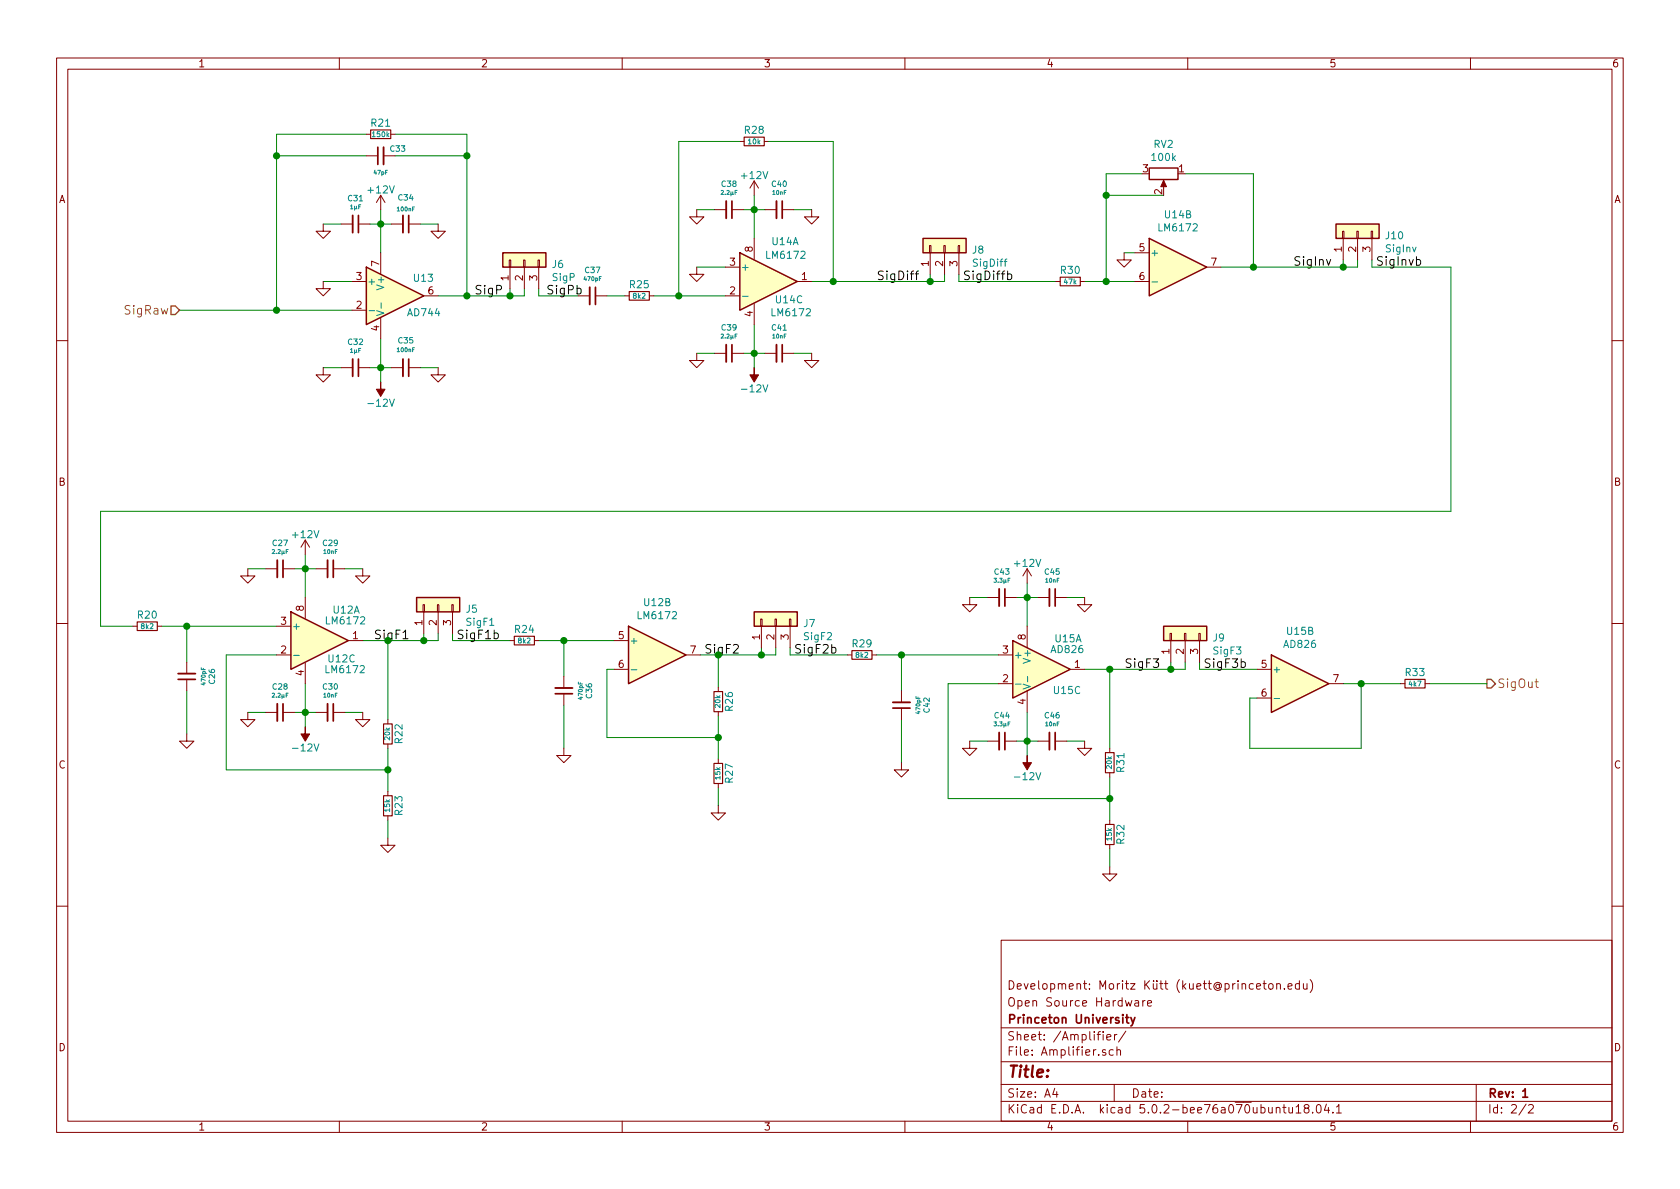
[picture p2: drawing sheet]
EESchema Schematic File Version 4
LIBS:Apple2_bus
LIBS:ibx
EELAYER 26 0
EELAYER END
$Descr A4 11693 8268
encoding utf-8
Sheet 2 2
Title ""
Date ""
Rev "1"
Comp "Princeton University"
Comment1 "Open Source Hardware"
Comment2 "Development: Moritz Kütt (kuett@princeton.edu)"
Comment3 ""
Comment4 ""
$EndDescr
Wire Wire Line
	1250 2150 1925 2150
Text HLabel 1250 2150 0    60   Input ~ 0
SigRaw
Wire Wire Line
	2250 1950 2450 1950
$Comp
L power:GND #PWR077
U 1 1
P 2250 1950
F 0 "#PWR077" H 2250 1700 50  0001 C CNN
F 1 "GND" H 2250 1800 50  0001 C CNN
F 2 "" H 2250 1950 50  0001 C CNN
F 3 "" H 2250 1950 50  0001 C CNN
	1    2250 1950
	1    0    0    -1  
$EndComp
Wire Wire Line
	2650 1450 2650 1550
Wire Wire Line
	2575 1550 2650 1550
Connection ~ 2650 1550
Wire Wire Line
	2375 1550 2250 1550
$Comp
L power:GND #PWR076
U 1 1
P 2250 1550
F 0 "#PWR076" H 2250 1300 50  0001 C CNN
F 1 "GND" H 2250 1400 50  0001 C CNN
F 2 "" H 2250 1550 50  0001 C CNN
F 3 "" H 2250 1550 50  0001 C CNN
	1    2250 1550
	1    0    0    -1  
$EndComp
Wire Wire Line
	2925 1550 3050 1550
$Comp
L power:GND #PWR084
U 1 1
P 3050 1550
F 0 "#PWR084" H 3050 1300 50  0001 C CNN
F 1 "GND" H 3050 1400 50  0001 C CNN
F 2 "" H 3050 1550 50  0001 C CNN
F 3 "" H 3050 1550 50  0001 C CNN
	1    3050 1550
	-1   0    0    -1  
$EndComp
$Comp
L power:+12V #PWR081
U 1 1
P 2650 1450
F 0 "#PWR081" H 2650 1300 50  0001 C CNN
F 1 "+12V" H 2650 1590 50  0000 C CNN
F 2 "" H 2650 1450 50  0001 C CNN
F 3 "" H 2650 1450 50  0001 C CNN
	1    2650 1450
	1    0    0    -1  
$EndComp
Wire Wire Line
	2550 925  1925 925 
Wire Wire Line
	1925 925  1925 1075
Connection ~ 1925 2150
Wire Wire Line
	2550 1075 1925 1075
Connection ~ 1925 1075
Wire Wire Line
	3050 2050 3250 2050
Wire Wire Line
	2750 1075 3250 1075
Wire Wire Line
	3250 925  3250 1075
Connection ~ 3250 2050
Wire Wire Line
	2750 925  3250 925 
Connection ~ 3250 1075
Text Label 3300 2050 0    60   ~ 0
SigP
Wire Wire Line
	4225 2050 4350 2050
Wire Wire Line
	4550 2050 4725 2050
Wire Wire Line
	7900 1750 7825 1750
$Comp
L power:GND #PWR0103
U 1 1
P 7825 1750
F 0 "#PWR0103" H 7825 1500 50  0001 C CNN
F 1 "GND" H 7825 1600 50  0001 C CNN
F 2 "" H 7825 1750 50  0001 C CNN
F 3 "" H 7825 1750 50  0001 C CNN
	1    7825 1750
	1    0    0    -1  
$EndComp
Wire Wire Line
	5250 1350 5250 1450
Wire Wire Line
	5175 1450 5250 1450
Connection ~ 5250 1450
Wire Wire Line
	4975 1450 4850 1450
$Comp
L power:GND #PWR087
U 1 1
P 4850 1450
F 0 "#PWR087" H 4850 1200 50  0001 C CNN
F 1 "GND" H 4850 1300 50  0001 C CNN
F 2 "" H 4850 1450 50  0001 C CNN
F 3 "" H 4850 1450 50  0001 C CNN
	1    4850 1450
	1    0    0    -1  
$EndComp
Wire Wire Line
	5525 1450 5650 1450
$Comp
L power:GND #PWR093
U 1 1
P 5650 1450
F 0 "#PWR093" H 5650 1200 50  0001 C CNN
F 1 "GND" H 5650 1300 50  0001 C CNN
F 2 "" H 5650 1450 50  0001 C CNN
F 3 "" H 5650 1450 50  0001 C CNN
	1    5650 1450
	-1   0    0    -1  
$EndComp
$Comp
L power:+12V #PWR091
U 1 1
P 5250 1350
F 0 "#PWR091" H 5250 1200 50  0001 C CNN
F 1 "+12V" H 5250 1490 50  0000 C CNN
F 2 "" H 5250 1350 50  0001 C CNN
F 3 "" H 5250 1350 50  0001 C CNN
	1    5250 1350
	1    0    0    -1  
$EndComp
Wire Wire Line
	5250 2250 5250 2450
Wire Wire Line
	5175 2450 5250 2450
Connection ~ 5250 2450
Wire Wire Line
	4975 2450 4850 2450
$Comp
L power:GND #PWR089
U 1 1
P 4850 2450
F 0 "#PWR089" H 4850 2200 50  0001 C CNN
F 1 "GND" H 4850 2300 50  0001 C CNN
F 2 "" H 4850 2450 50  0001 C CNN
F 3 "" H 4850 2450 50  0001 C CNN
	1    4850 2450
	1    0    0    -1  
$EndComp
Wire Wire Line
	5525 2450 5650 2450
$Comp
L power:GND #PWR094
U 1 1
P 5650 2450
F 0 "#PWR094" H 5650 2200 50  0001 C CNN
F 1 "GND" H 5650 2300 50  0001 C CNN
F 2 "" H 5650 2450 50  0001 C CNN
F 3 "" H 5650 2450 50  0001 C CNN
	1    5650 2450
	-1   0    0    -1  
$EndComp
$Comp
L power:-12V #PWR092
U 1 1
P 5250 2550
F 0 "#PWR092" H 5250 2650 50  0001 C CNN
F 1 "-12V" H 5250 2700 50  0000 C CNN
F 2 "" H 5250 2550 50  0001 C CNN
F 3 "" H 5250 2550 50  0001 C CNN
	1    5250 2550
	-1   0    0    1   
$EndComp
Wire Wire Line
	2650 2350 2650 2550
Wire Wire Line
	2575 2550 2650 2550
Connection ~ 2650 2550
Wire Wire Line
	2375 2550 2250 2550
$Comp
L power:GND #PWR078
U 1 1
P 2250 2550
F 0 "#PWR078" H 2250 2300 50  0001 C CNN
F 1 "GND" H 2250 2400 50  0001 C CNN
F 2 "" H 2250 2550 50  0001 C CNN
F 3 "" H 2250 2550 50  0001 C CNN
	1    2250 2550
	1    0    0    -1  
$EndComp
Wire Wire Line
	2925 2550 3050 2550
$Comp
L power:GND #PWR085
U 1 1
P 3050 2550
F 0 "#PWR085" H 3050 2300 50  0001 C CNN
F 1 "GND" H 3050 2400 50  0001 C CNN
F 2 "" H 3050 2550 50  0001 C CNN
F 3 "" H 3050 2550 50  0001 C CNN
	1    3050 2550
	-1   0    0    -1  
$EndComp
$Comp
L power:-12V #PWR082
U 1 1
P 2650 2650
F 0 "#PWR082" H 2650 2750 50  0001 C CNN
F 1 "-12V" H 2650 2800 50  0000 C CNN
F 2 "" H 2650 2650 50  0001 C CNN
F 3 "" H 2650 2650 50  0001 C CNN
	1    2650 2650
	-1   0    0    1   
$EndComp
Wire Wire Line
	4725 975  4725 2050
Connection ~ 4725 2050
Wire Wire Line
	5650 1950 5800 1950
Wire Wire Line
	5800 975  5800 1950
Connection ~ 5800 1950
Wire Wire Line
	7550 1950 7700 1950
Wire Wire Line
	7950 1200 7700 1200
Wire Wire Line
	7700 1200 7700 1350
Connection ~ 7700 1950
Wire Wire Line
	8100 1350 7700 1350
Connection ~ 7700 1350
Text Label 6100 1950 0    60   ~ 0
SigDiff
Wire Wire Line
	3550 2050 3550 2000
Wire Wire Line
	3650 2050 3650 2000
Connection ~ 3550 2050
Wire Wire Line
	3750 2000 3750 2050
Wire Wire Line
	3750 2050 4025 2050
Text Label 3800 2050 0    60   ~ 0
SigPb
Wire Wire Line
	6575 1950 6575 1900
Wire Wire Line
	6475 1900 6475 1950
Connection ~ 6475 1950
Wire Wire Line
	6675 1900 6675 1950
Wire Wire Line
	6675 1950 7350 1950
Text Label 6700 1950 0    60   ~ 0
SigDiffb
Wire Wire Line
	1125 4350 1300 4350
Wire Wire Line
	2125 3850 2125 3950
Wire Wire Line
	2050 3950 2125 3950
Connection ~ 2125 3950
Wire Wire Line
	1850 3950 1725 3950
$Comp
L power:GND #PWR072
U 1 1
P 1725 3950
F 0 "#PWR072" H 1725 3700 50  0001 C CNN
F 1 "GND" H 1725 3800 50  0001 C CNN
F 2 "" H 1725 3950 50  0001 C CNN
F 3 "" H 1725 3950 50  0001 C CNN
	1    1725 3950
	1    0    0    -1  
$EndComp
Wire Wire Line
	2400 3950 2525 3950
$Comp
L power:GND #PWR079
U 1 1
P 2525 3950
F 0 "#PWR079" H 2525 3700 50  0001 C CNN
F 1 "GND" H 2525 3800 50  0001 C CNN
F 2 "" H 2525 3950 50  0001 C CNN
F 3 "" H 2525 3950 50  0001 C CNN
	1    2525 3950
	-1   0    0    -1  
$EndComp
$Comp
L power:+12V #PWR074
U 1 1
P 2125 3850
F 0 "#PWR074" H 2125 3700 50  0001 C CNN
F 1 "+12V" H 2125 3990 50  0000 C CNN
F 2 "" H 2125 3850 50  0001 C CNN
F 3 "" H 2125 3850 50  0001 C CNN
	1    2125 3850
	1    0    0    -1  
$EndComp
Wire Wire Line
	2125 4750 2125 4950
Wire Wire Line
	2050 4950 2125 4950
Connection ~ 2125 4950
Wire Wire Line
	1850 4950 1725 4950
$Comp
L power:GND #PWR073
U 1 1
P 1725 4950
F 0 "#PWR073" H 1725 4700 50  0001 C CNN
F 1 "GND" H 1725 4800 50  0001 C CNN
F 2 "" H 1725 4950 50  0001 C CNN
F 3 "" H 1725 4950 50  0001 C CNN
	1    1725 4950
	1    0    0    -1  
$EndComp
Wire Wire Line
	2400 4950 2525 4950
$Comp
L power:GND #PWR080
U 1 1
P 2525 4950
F 0 "#PWR080" H 2525 4700 50  0001 C CNN
F 1 "GND" H 2525 4800 50  0001 C CNN
F 2 "" H 2525 4950 50  0001 C CNN
F 3 "" H 2525 4950 50  0001 C CNN
	1    2525 4950
	-1   0    0    -1  
$EndComp
$Comp
L power:-12V #PWR075
U 1 1
P 2125 5050
F 0 "#PWR075" H 2125 5150 50  0001 C CNN
F 1 "-12V" H 2125 5200 50  0000 C CNN
F 2 "" H 2125 5050 50  0001 C CNN
F 3 "" H 2125 5050 50  0001 C CNN
	1    2125 5050
	-1   0    0    1   
$EndComp
Wire Wire Line
	2525 4450 2700 4450
Text Label 2600 4450 0    60   ~ 0
SigF1
Wire Wire Line
	3050 4450 3050 4400
Wire Wire Line
	2950 4400 2950 4450
Connection ~ 2950 4450
Wire Wire Line
	3150 4400 3150 4450
Wire Wire Line
	3150 4450 3550 4450
Text Label 3175 4450 0    60   ~ 0
SigF1b
Wire Wire Line
	1300 4600 1300 4350
Connection ~ 1300 4350
Wire Wire Line
	1300 4800 1300 5100
$Comp
L power:GND #PWR071
U 1 1
P 1300 5100
F 0 "#PWR071" H 1300 4850 50  0001 C CNN
F 1 "GND" H 1300 4950 50  0001 C CNN
F 2 "" H 1300 5100 50  0001 C CNN
F 3 "" H 1300 5100 50  0001 C CNN
	1    1300 5100
	1    0    0    -1  
$EndComp
Wire Wire Line
	1925 4550 1575 4550
Wire Wire Line
	1575 4550 1575 5350
Wire Wire Line
	1575 5350 2700 5350
Wire Wire Line
	2700 5000 2700 4450
Connection ~ 2700 4450
Wire Wire Line
	2700 5200 2700 5350
Connection ~ 2700 5350
Wire Wire Line
	2700 5700 2700 5825
$Comp
L power:GND #PWR083
U 1 1
P 2700 5825
F 0 "#PWR083" H 2700 5575 50  0001 C CNN
F 1 "GND" H 2700 5675 50  0001 C CNN
F 2 "" H 2700 5825 50  0001 C CNN
F 3 "" H 2700 5825 50  0001 C CNN
	1    2700 5825
	1    0    0    -1  
$EndComp
Wire Wire Line
	8500 1850 8725 1850
Text Label 9000 1850 0    60   ~ 0
SigInv
Wire Wire Line
	9450 1850 9450 1800
Wire Wire Line
	9350 1800 9350 1850
Connection ~ 9350 1850
Wire Wire Line
	9550 1800 9550 1850
Wire Wire Line
	9550 1850 10100 1850
Text Label 9575 1850 0    60   ~ 0
SigInvb
Wire Wire Line
	8250 1200 8725 1200
Wire Wire Line
	8725 1200 8725 1850
Connection ~ 8725 1850
Wire Wire Line
	10100 1850 10100 3550
Wire Wire Line
	10100 3550 700  3550
Wire Wire Line
	700  3550 700  4350
Wire Wire Line
	700  4350 925  4350
Wire Wire Line
	4875 4550 5000 4550
Text Label 4900 4550 0    60   ~ 0
SigF2
Wire Wire Line
	5400 4550 5400 4500
Wire Wire Line
	5300 4500 5300 4550
Connection ~ 5300 4550
Wire Wire Line
	5500 4500 5500 4550
Wire Wire Line
	5500 4550 5900 4550
Text Label 5525 4550 0    60   ~ 0
SigF2b
Wire Wire Line
	4275 4650 4225 4650
Wire Wire Line
	4225 4650 4225 5125
Wire Wire Line
	4225 5125 5000 5125
Wire Wire Line
	5000 4775 5000 4550
Connection ~ 5000 4550
Wire Wire Line
	5000 4975 5000 5125
Connection ~ 5000 5125
Wire Wire Line
	5000 5475 5000 5600
$Comp
L power:GND #PWR090
U 1 1
P 5000 5600
F 0 "#PWR090" H 5000 5350 50  0001 C CNN
F 1 "GND" H 5000 5450 50  0001 C CNN
F 2 "" H 5000 5600 50  0001 C CNN
F 3 "" H 5000 5600 50  0001 C CNN
	1    5000 5600
	1    0    0    -1  
$EndComp
Wire Wire Line
	3750 4450 3925 4450
Wire Wire Line
	3925 4450 3925 4700
Connection ~ 3925 4450
Wire Wire Line
	3925 4900 3925 5200
$Comp
L power:GND #PWR086
U 1 1
P 3925 5200
F 0 "#PWR086" H 3925 4950 50  0001 C CNN
F 1 "GND" H 3925 5050 50  0001 C CNN
F 2 "" H 3925 5200 50  0001 C CNN
F 3 "" H 3925 5200 50  0001 C CNN
	1    3925 5200
	1    0    0    -1  
$EndComp
Wire Wire Line
	6100 4550 6275 4550
Wire Wire Line
	7150 4050 7150 4150
Wire Wire Line
	7075 4150 7150 4150
Connection ~ 7150 4150
Wire Wire Line
	6875 4150 6750 4150
$Comp
L power:GND #PWR096
U 1 1
P 6750 4150
F 0 "#PWR096" H 6750 3900 50  0001 C CNN
F 1 "GND" H 6750 4000 50  0001 C CNN
F 2 "" H 6750 4150 50  0001 C CNN
F 3 "" H 6750 4150 50  0001 C CNN
	1    6750 4150
	1    0    0    -1  
$EndComp
Wire Wire Line
	7425 4150 7550 4150
$Comp
L power:GND #PWR0100
U 1 1
P 7550 4150
F 0 "#PWR0100" H 7550 3900 50  0001 C CNN
F 1 "GND" H 7550 4000 50  0001 C CNN
F 2 "" H 7550 4150 50  0001 C CNN
F 3 "" H 7550 4150 50  0001 C CNN
	1    7550 4150
	-1   0    0    -1  
$EndComp
$Comp
L power:+12V #PWR098
U 1 1
P 7150 4050
F 0 "#PWR098" H 7150 3900 50  0001 C CNN
F 1 "+12V" H 7150 4190 50  0000 C CNN
F 2 "" H 7150 4050 50  0001 C CNN
F 3 "" H 7150 4050 50  0001 C CNN
	1    7150 4050
	1    0    0    -1  
$EndComp
Wire Wire Line
	7150 4950 7150 5150
Wire Wire Line
	7075 5150 7150 5150
Connection ~ 7150 5150
Wire Wire Line
	6875 5150 6750 5150
$Comp
L power:GND #PWR097
U 1 1
P 6750 5150
F 0 "#PWR097" H 6750 4900 50  0001 C CNN
F 1 "GND" H 6750 5000 50  0001 C CNN
F 2 "" H 6750 5150 50  0001 C CNN
F 3 "" H 6750 5150 50  0001 C CNN
	1    6750 5150
	1    0    0    -1  
$EndComp
Wire Wire Line
	7425 5150 7550 5150
$Comp
L power:GND #PWR0101
U 1 1
P 7550 5150
F 0 "#PWR0101" H 7550 4900 50  0001 C CNN
F 1 "GND" H 7550 5000 50  0001 C CNN
F 2 "" H 7550 5150 50  0001 C CNN
F 3 "" H 7550 5150 50  0001 C CNN
	1    7550 5150
	-1   0    0    -1  
$EndComp
$Comp
L power:-12V #PWR099
U 1 1
P 7150 5250
F 0 "#PWR099" H 7150 5350 50  0001 C CNN
F 1 "-12V" H 7150 5400 50  0000 C CNN
F 2 "" H 7150 5250 50  0001 C CNN
F 3 "" H 7150 5250 50  0001 C CNN
	1    7150 5250
	-1   0    0    1   
$EndComp
Wire Wire Line
	7550 4650 7725 4650
Text Label 7825 4650 0    60   ~ 0
SigF3
Wire Wire Line
	8250 4650 8250 4600
Wire Wire Line
	8150 4600 8150 4650
Connection ~ 8150 4650
Wire Wire Line
	8350 4600 8350 4650
Wire Wire Line
	8350 4650 8750 4650
Text Label 8375 4650 0    60   ~ 0
SigF3b
Wire Wire Line
	6275 4800 6275 4550
Connection ~ 6275 4550
Wire Wire Line
	6275 5000 6275 5300
$Comp
L power:GND #PWR095
U 1 1
P 6275 5300
F 0 "#PWR095" H 6275 5050 50  0001 C CNN
F 1 "GND" H 6275 5150 50  0001 C CNN
F 2 "" H 6275 5300 50  0001 C CNN
F 3 "" H 6275 5300 50  0001 C CNN
	1    6275 5300
	1    0    0    -1  
$EndComp
Wire Wire Line
	6950 4750 6600 4750
Wire Wire Line
	6600 4750 6600 5550
Wire Wire Line
	6600 5550 7725 5550
Wire Wire Line
	7725 5200 7725 4650
Connection ~ 7725 4650
Wire Wire Line
	7725 5400 7725 5550
Connection ~ 7725 5550
Wire Wire Line
	7725 5900 7725 6025
$Comp
L power:GND #PWR0102
U 1 1
P 7725 6025
F 0 "#PWR0102" H 7725 5775 50  0001 C CNN
F 1 "GND" H 7725 5875 50  0001 C CNN
F 2 "" H 7725 6025 50  0001 C CNN
F 3 "" H 7725 6025 50  0001 C CNN
	1    7725 6025
	1    0    0    -1  
$EndComp
Wire Wire Line
	9350 4750 9475 4750
Wire Wire Line
	8750 4850 8700 4850
Wire Wire Line
	8700 4850 8700 5200
Wire Wire Line
	8700 5200 9475 5200
Wire Wire Line
	9475 5200 9475 4750
Connection ~ 9475 4750
Text HLabel 10350 4750 2    60   Output ~ 0
SigOut
Wire Wire Line
	4850 1850 5050 1850
$Comp
L power:GND #PWR088
U 1 1
P 4850 1850
F 0 "#PWR088" H 4850 1600 50  0001 C CNN
F 1 "GND" H 4850 1700 50  0001 C CNN
F 2 "" H 4850 1850 50  0001 C CNN
F 3 "" H 4850 1850 50  0001 C CNN
	1    4850 1850
	1    0    0    -1  
$EndComp
Wire Wire Line
	2650 1550 2650 1750
Wire Wire Line
	2650 1550 2725 1550
Wire Wire Line
	1925 2150 2450 2150
Wire Wire Line
	1925 1075 1925 2150
Wire Wire Line
	3250 2050 3550 2050
Wire Wire Line
	3250 1075 3250 2050
Wire Wire Line
	5250 1450 5250 1650
Wire Wire Line
	5250 1450 5325 1450
Wire Wire Line
	5250 2450 5250 2550
Wire Wire Line
	5250 2450 5325 2450
Wire Wire Line
	2650 2550 2650 2650
Wire Wire Line
	2650 2550 2725 2550
Wire Wire Line
	4725 2050 5050 2050
Wire Wire Line
	5800 1950 6475 1950
Wire Wire Line
	7700 1950 7900 1950
Wire Wire Line
	7700 1350 7700 1950
Wire Wire Line
	3550 2050 3650 2050
Wire Wire Line
	6475 1950 6575 1950
Wire Wire Line
	2125 3950 2125 4150
Wire Wire Line
	2125 3950 2200 3950
Wire Wire Line
	2125 4950 2125 5050
Wire Wire Line
	2125 4950 2200 4950
Wire Wire Line
	2950 4450 3050 4450
Wire Wire Line
	1300 4350 1925 4350
Wire Wire Line
	2700 4450 2950 4450
Wire Wire Line
	2700 5350 2700 5500
Wire Wire Line
	9350 1850 9450 1850
Wire Wire Line
	8725 1850 9350 1850
Wire Wire Line
	5300 4550 5400 4550
Wire Wire Line
	5000 4550 5300 4550
Wire Wire Line
	5000 5125 5000 5275
Wire Wire Line
	3925 4450 4275 4450
Wire Wire Line
	7150 4150 7150 4350
Wire Wire Line
	7150 4150 7225 4150
Wire Wire Line
	7150 5150 7150 5250
Wire Wire Line
	7150 5150 7225 5150
Wire Wire Line
	8150 4650 8250 4650
Wire Wire Line
	6275 4550 6950 4550
Wire Wire Line
	7725 4650 8150 4650
Wire Wire Line
	7725 5550 7725 5700
$Comp
L Amplifier_Operational:OP179GS U13
U 1 1
P 2750 2050
F 0 "U13" H 2870 2175 50  0000 L CNN
F 1 "AD744" H 2830 1935 50  0000 L CNN
F 2 "ibxlib:DIP-8" H 2750 2050 50  0001 C CNN
F 3 "http://www.analog.com/media/en/technical-documentation/data-sheets/OP179_279.pdf" H 2900 2200 50  0001 C CNN
F 4 "AD744KNZ-ND" H 2750 2050 50  0001 C CNN "DigiKey"
	1    2750 2050
	1    0    0    -1  
$EndComp
$Comp
L Device:C_Small C?
U 1 1
P 2650 1075
AR Path="/5C416611" Ref="C?"  Part="1" 
AR Path="/5A35FA42/5C416611" Ref="C33"  Part="1" 
F 0 "C33" V 2695 955 39  0000 C CNN
F 1 "47pF" V 2530 1075 28  0000 C CNN
F 2 "ibxlib:FG28" H 2650 1075 50  0001 C CNN
F 3 "https://product.tdk.com/info/en/documents/chara_sheet/FG28C0G1H470JNT06.pdf" H 2650 1075 50  0001 C CNN
F 4 "445-173499-1-ND" V 2650 1075 50  0001 C CNN "DigiKey"
	1    2650 1075
	0    -1   -1   0   
$EndComp
$Comp
L Amplifier_Operational:LM6172 U14
U 3 1
P 5350 1950
F 0 "U14" H 5390 1825 50  0000 L CNN
F 1 "LM6172" H 5360 1735 50  0000 L CNN
F 2 "ibxlib:DIP-8" H 5350 1950 50  0001 C CNN
F 3 "http://www.ti.com/lit/ds/symlink/lm6172.pdf" H 5350 1950 50  0001 C CNN
	3    5350 1950
	1    0    0    -1  
$EndComp
$Comp
L Amplifier_Operational:LM6172 U14
U 2 1
P 8200 1850
F 0 "U14" H 8200 2217 50  0000 C CNN
F 1 "LM6172" H 8200 2126 50  0000 C CNN
F 2 "ibxlib:DIP-8" H 8200 1850 50  0001 C CNN
F 3 "http://www.ti.com/lit/ds/symlink/lm6172.pdf" H 8200 1850 50  0001 C CNN
F 4 "LM6172IN/NOPB-ND" H 8200 1850 50  0001 C CNN "DigiKey"
	2    8200 1850
	1    0    0    -1  
$EndComp
$Comp
L Amplifier_Operational:LM6172 U12
U 2 1
P 4575 4550
F 0 "U12" H 4575 4917 50  0000 C CNN
F 1 "LM6172" H 4575 4826 50  0000 C CNN
F 2 "ibxlib:DIP-8" H 4575 4550 50  0001 C CNN
F 3 "http://www.ti.com/lit/ds/symlink/lm6172.pdf" H 4575 4550 50  0001 C CNN
F 4 "LM6172IN/NOPB-ND" H 4575 4550 50  0001 C CNN "DigiKey"
	2    4575 4550
	1    0    0    -1  
$EndComp
$Comp
L Amplifier_Operational:LM6172 U15
U 2 1
P 9050 4750
F 0 "U15" H 9050 5117 50  0000 C CNN
F 1 "AD826" H 9050 5026 50  0000 C CNN
F 2 "ibxlib:DIP-8" H 9050 4750 50  0001 C CNN
F 3 "https://www.analog.com/media/en/technical-documentation/data-sheets/AD826.pdf" H 9050 4750 50  0001 C CNN
F 4 "AD826ANZ-ND" H 9050 4750 50  0001 C CNN "DigiKey"
	2    9050 4750
	1    0    0    -1  
$EndComp
$Comp
L Device:R_Small R?
U 1 1
P 2650 925
AR Path="/5C4748BE" Ref="R?"  Part="1" 
AR Path="/5A35FA42/5C4748BE" Ref="R21"  Part="1" 
F 0 "R21" V 2570 925 50  0000 C CNN
F 1 "150k" V 2650 925 35  0000 C CNN
F 2 "ibxlib:Resistor" H 2650 925 50  0001 C CNN
F 3 "http://www.vishay.com/docs/28724/mrs16m25.pdf" H 2650 925 50  0001 C CNN
F 4 "PPC150KZCT-ND" V 2650 925 50  0001 C CNN "DigiKey"
	1    2650 925 
	0    1    1    0   
$EndComp
$Comp
L Device:C_Small C?
U 1 1
P 4125 2050
AR Path="/5C474C13" Ref="C?"  Part="1" 
AR Path="/5A35FA42/5C474C13" Ref="C37"  Part="1" 
F 0 "C37" V 3945 2050 39  0000 C CNN
F 1 "470pF" V 4005 2050 28  0000 C CNN
F 2 "ibxlib:FG28" H 4125 2050 50  0001 C CNN
F 3 "https://product.tdk.com/info/en/documents/chara_sheet/FG28C0G1H471JNT06.pdf" H 4125 2050 50  0001 C CNN
F 4 "445-173500-1-ND" V 4125 2050 50  0001 C CNN "DigiKey"
	1    4125 2050
	0    1    1    0   
$EndComp
$Comp
L Device:R_POT RV2
U 1 1
P 8100 1200
F 0 "RV2" V 7893 1200 50  0000 C CNN
F 1 "100k" V 7984 1200 50  0000 C CNN
F 2 "Potentiometer_THT:Potentiometer_Bourns_3006P_Horizontal" H 8100 1200 50  0001 C CNN
F 3 "https://www.bourns.com/docs/Product-Datasheets/3006.pdf" H 8100 1200 50  0001 C CNN
F 4 "3006P-104LF-ND" V 8100 1200 50  0001 C CNN "DigiKey"
	1    8100 1200
	0    1    1    0   
$EndComp
$Comp
L Connector_Generic:Conn_01x03 J9
U 1 1
P 8250 4400
F 0 "J9" V 8216 4212 50  0000 R CNN
F 1 "SigF3" V 8125 4212 50  0000 R CNN
F 2 "ibxlib:3-Pin-Header" H 8250 4400 50  0001 C CNN
F 3 "~" H 8250 4400 50  0001 C CNN
	1    8250 4400
	0    -1   -1   0   
$EndComp
$Comp
L Connector_Generic:Conn_01x03 J7
U 1 1
P 5400 4300
F 0 "J7" V 5366 4112 50  0000 R CNN
F 1 "SigF2" V 5275 4112 50  0000 R CNN
F 2 "ibxlib:3-Pin-Header" H 5400 4300 50  0001 C CNN
F 3 "~" H 5400 4300 50  0001 C CNN
	1    5400 4300
	0    -1   -1   0   
$EndComp
$Comp
L Connector_Generic:Conn_01x03 J5
U 1 1
P 3050 4200
F 0 "J5" V 3016 4012 50  0000 R CNN
F 1 "SigF1" V 2925 4012 50  0000 R CNN
F 2 "ibxlib:3-Pin-Header" H 3050 4200 50  0001 C CNN
F 3 "~" H 3050 4200 50  0001 C CNN
	1    3050 4200
	0    -1   -1   0   
$EndComp
$Comp
L Connector_Generic:Conn_01x03 J6
U 1 1
P 3650 1800
F 0 "J6" V 3616 1612 50  0000 R CNN
F 1 "SigP" V 3525 1612 50  0000 R CNN
F 2 "ibxlib:3-Pin-Header" H 3650 1800 50  0001 C CNN
F 3 "~" H 3650 1800 50  0001 C CNN
	1    3650 1800
	0    -1   -1   0   
$EndComp
$Comp
L Connector_Generic:Conn_01x03 J8
U 1 1
P 6575 1700
F 0 "J8" V 6541 1512 50  0000 R CNN
F 1 "SigDiff" V 6450 1512 50  0000 R CNN
F 2 "ibxlib:3-Pin-Header" H 6575 1700 50  0001 C CNN
F 3 "~" H 6575 1700 50  0001 C CNN
	1    6575 1700
	0    -1   -1   0   
$EndComp
$Comp
L Connector_Generic:Conn_01x03 J10
U 1 1
P 9450 1600
F 0 "J10" V 9416 1412 50  0000 R CNN
F 1 "SigInv" V 9325 1412 50  0000 R CNN
F 2 "ibxlib:3-Pin-Header" H 9450 1600 50  0001 C CNN
F 3 "~" H 9450 1600 50  0001 C CNN
	1    9450 1600
	0    -1   -1   0   
$EndComp
$Comp
L Device:C_Small C?
U 1 1
P 2475 1550
AR Path="/5C953C71" Ref="C?"  Part="1" 
AR Path="/5A35FA42/5C953C71" Ref="C31"  Part="1" 
F 0 "C31" V 2295 1550 39  0000 C CNN
F 1 "1µF" V 2355 1550 28  0000 C CNN
F 2 "ibxlib:FG18" H 2475 1550 50  0001 C CNN
F 3 "https://product.tdk.com/info/en/documents/chara_sheet/FG18X5R1H105KRT06.pdf" H 2475 1550 50  0001 C CNN
F 4 "445-173257-1-ND" V 2475 1550 50  0001 C CNN "DigiKey"
	1    2475 1550
	0    1    1    0   
$EndComp
$Comp
L Device:C_Small C?
U 1 1
P 2825 1550
AR Path="/5C988187" Ref="C?"  Part="1" 
AR Path="/5A35FA42/5C988187" Ref="C34"  Part="1" 
F 0 "C34" V 2640 1550 39  0000 C CNN
F 1 "100nF" V 2720 1550 28  0000 C CNN
F 2 "ibxlib:FG18" H 2825 1550 50  0001 C CNN
F 3 "https://product.tdk.com/info/en/documents/chara_sheet/FG18X7R1H104KNT06.pdf" H 2825 1550 50  0001 C CNN
F 4 "445-173265-1-ND" V 2825 1550 50  0001 C CNN "DigiKey"
	1    2825 1550
	0    1    1    0   
$EndComp
$Comp
L Device:C_Small C?
U 1 1
P 2825 2550
AR Path="/5C99A2A4" Ref="C?"  Part="1" 
AR Path="/5A35FA42/5C99A2A4" Ref="C35"  Part="1" 
F 0 "C35" V 2635 2550 39  0000 C CNN
F 1 "100nF" V 2700 2550 28  0000 C CNN
F 2 "ibxlib:FG18" H 2825 2550 50  0001 C CNN
F 3 "https://product.tdk.com/info/en/documents/chara_sheet/FG18X7R1H104KNT06.pdf" H 2825 2550 50  0001 C CNN
F 4 "445-173265-1-ND" V 2825 2550 50  0001 C CNN "DigiKey"
	1    2825 2550
	0    1    1    0   
$EndComp
$Comp
L Device:C_Small C?
U 1 1
P 2475 2550
AR Path="/5C99B05F" Ref="C?"  Part="1" 
AR Path="/5A35FA42/5C99B05F" Ref="C32"  Part="1" 
F 0 "C32" V 2295 2550 39  0000 C CNN
F 1 "1µF" V 2355 2550 28  0000 C CNN
F 2 "ibxlib:FG18" H 2475 2550 50  0001 C CNN
F 3 "https://product.tdk.com/info/en/documents/chara_sheet/FG18X5R1H105KRT06.pdf" H 2475 2550 50  0001 C CNN
F 4 "445-173257-1-ND" V 2475 2550 50  0001 C CNN "DigiKey"
	1    2475 2550
	0    1    1    0   
$EndComp
$Comp
L Device:C_Small C?
U 1 1
P 5425 2450
AR Path="/5C99B8D0" Ref="C?"  Part="1" 
AR Path="/5A35FA42/5C99B8D0" Ref="C41"  Part="1" 
F 0 "C41" V 5245 2450 39  0000 C CNN
F 1 "10nF" V 5305 2450 28  0000 C CNN
F 2 "ibxlib:FG18" H 5425 2450 50  0001 C CNN
F 3 "https://product.tdk.com/info/en/documents/chara_sheet/FG18X7R1H103KNT06.pdf" H 5425 2450 50  0001 C CNN
F 4 "445-173172-1-ND" V 5425 2450 50  0001 C CNN "DigiKey"
	1    5425 2450
	0    1    1    0   
$EndComp
$Comp
L Device:C_Small C?
U 1 1
P 5425 1450
AR Path="/5C99BA7B" Ref="C?"  Part="1" 
AR Path="/5A35FA42/5C99BA7B" Ref="C40"  Part="1" 
F 0 "C40" V 5245 1450 39  0000 C CNN
F 1 "10nF" V 5305 1450 28  0000 C CNN
F 2 "ibxlib:FG18" H 5425 1450 50  0001 C CNN
F 3 "https://product.tdk.com/info/en/documents/chara_sheet/FG18X7R1H103KNT06.pdf" H 5425 1450 50  0001 C CNN
F 4 "445-173172-1-ND" V 5425 1450 50  0001 C CNN "DigiKey"
	1    5425 1450
	0    1    1    0   
$EndComp
$Comp
L Device:C_Small C?
U 1 1
P 5075 1450
AR Path="/5C99C054" Ref="C?"  Part="1" 
AR Path="/5A35FA42/5C99C054" Ref="C38"  Part="1" 
F 0 "C38" V 4895 1450 39  0000 C CNN
F 1 "2.2µF" V 4955 1450 28  0000 C CNN
F 2 "ibxlib:FG14" H 5075 1450 50  0001 C CNN
F 3 "https://product.tdk.com/info/en/documents/chara_sheet/FG14X7R1H225KRT06.pdf" H 5075 1450 50  0001 C CNN
F 4 "445-173138-1-ND" V 5075 1450 50  0001 C CNN "DigiKey"
	1    5075 1450
	0    1    1    0   
$EndComp
$Comp
L Device:C_Small C?
U 1 1
P 5075 2450
AR Path="/5C99C3E7" Ref="C?"  Part="1" 
AR Path="/5A35FA42/5C99C3E7" Ref="C39"  Part="1" 
F 0 "C39" V 4895 2450 39  0000 C CNN
F 1 "2.2µF" V 4955 2450 28  0000 C CNN
F 2 "ibxlib:FG14" H 5075 2450 50  0001 C CNN
F 3 "https://product.tdk.com/info/en/documents/chara_sheet/FG14X7R1H225KRT06.pdf" H 5075 2450 50  0001 C CNN
F 4 "445-173138-1-ND" V 5075 2450 50  0001 C CNN "DigiKey"
	1    5075 2450
	0    1    1    0   
$EndComp
$Comp
L Device:C_Small C?
U 1 1
P 1950 3950
AR Path="/5C99CA2B" Ref="C?"  Part="1" 
AR Path="/5A35FA42/5C99CA2B" Ref="C27"  Part="1" 
F 0 "C27" V 1770 3950 39  0000 C CNN
F 1 "2.2µF" V 1830 3950 28  0000 C CNN
F 2 "ibxlib:FG14" H 1950 3950 50  0001 C CNN
F 3 "https://product.tdk.com/info/en/documents/chara_sheet/FG14X7R1H225KRT06.pdf" H 1950 3950 50  0001 C CNN
F 4 "445-173138-1-ND" V 1950 3950 50  0001 C CNN "DigiKey"
	1    1950 3950
	0    1    1    0   
$EndComp
$Comp
L Device:C_Small C?
U 1 1
P 2300 3950
AR Path="/5C99CBFF" Ref="C?"  Part="1" 
AR Path="/5A35FA42/5C99CBFF" Ref="C29"  Part="1" 
F 0 "C29" V 2120 3950 39  0000 C CNN
F 1 "10nF" V 2180 3950 28  0000 C CNN
F 2 "ibxlib:FG18" H 2300 3950 50  0001 C CNN
F 3 "https://product.tdk.com/info/en/documents/chara_sheet/FG18X7R1H103KNT06.pdf" H 2300 3950 50  0001 C CNN
F 4 "445-173172-1-ND" V 2300 3950 50  0001 C CNN "DigiKey"
	1    2300 3950
	0    1    1    0   
$EndComp
$Comp
L Device:C_Small C?
U 1 1
P 1950 4950
AR Path="/5C99D2CE" Ref="C?"  Part="1" 
AR Path="/5A35FA42/5C99D2CE" Ref="C28"  Part="1" 
F 0 "C28" V 1770 4950 39  0000 C CNN
F 1 "2.2µF" V 1830 4950 28  0000 C CNN
F 2 "ibxlib:FG14" H 1950 4950 50  0001 C CNN
F 3 "https://product.tdk.com/info/en/documents/chara_sheet/FG14X7R1H225KRT06.pdf" H 1950 4950 50  0001 C CNN
F 4 "445-173138-1-ND" V 1950 4950 50  0001 C CNN "DigiKey"
	1    1950 4950
	0    1    1    0   
$EndComp
$Comp
L Device:C_Small C?
U 1 1
P 2300 4950
AR Path="/5C99D724" Ref="C?"  Part="1" 
AR Path="/5A35FA42/5C99D724" Ref="C30"  Part="1" 
F 0 "C30" V 2120 4950 39  0000 C CNN
F 1 "10nF" V 2180 4950 28  0000 C CNN
F 2 "ibxlib:FG18" H 2300 4950 50  0001 C CNN
F 3 "https://product.tdk.com/info/en/documents/chara_sheet/FG18X7R1H103KNT06.pdf" H 2300 4950 50  0001 C CNN
F 4 "445-173172-1-ND" V 2300 4950 50  0001 C CNN "DigiKey"
	1    2300 4950
	0    1    1    0   
$EndComp
$Comp
L Device:C_Small C?
U 1 1
P 6975 4150
AR Path="/5C99DBDE" Ref="C?"  Part="1" 
AR Path="/5A35FA42/5C99DBDE" Ref="C43"  Part="1" 
F 0 "C43" V 6795 4150 39  0000 C CNN
F 1 "3.3µF" V 6855 4150 28  0000 C CNN
F 2 "ibxlib:FG14" H 6975 4150 50  0001 C CNN
F 3 "https://product.tdk.com/info/en/documents/chara_sheet/FG14X5R1H335KRT06.pdf" H 6975 4150 50  0001 C CNN
F 4 "445-173130-1-ND" V 6975 4150 50  0001 C CNN "DigiKey"
	1    6975 4150
	0    1    1    0   
$EndComp
$Comp
L Device:C_Small C?
U 1 1
P 7325 5150
AR Path="/5C9A6DA8" Ref="C?"  Part="1" 
AR Path="/5A35FA42/5C9A6DA8" Ref="C46"  Part="1" 
F 0 "C46" V 7145 5150 39  0000 C CNN
F 1 "10nF" V 7205 5150 28  0000 C CNN
F 2 "ibxlib:FG18" H 7325 5150 50  0001 C CNN
F 3 "https://product.tdk.com/info/en/documents/chara_sheet/FG18X7R1H103KNT06.pdf" H 7325 5150 50  0001 C CNN
F 4 "445-173172-1-ND" V 7325 5150 50  0001 C CNN "DigiKey"
	1    7325 5150
	0    1    1    0   
$EndComp
$Comp
L Device:C_Small C?
U 1 1
P 7325 4150
AR Path="/5C9A725F" Ref="C?"  Part="1" 
AR Path="/5A35FA42/5C9A725F" Ref="C45"  Part="1" 
F 0 "C45" V 7145 4150 39  0000 C CNN
F 1 "10nF" V 7205 4150 28  0000 C CNN
F 2 "ibxlib:FG18" H 7325 4150 50  0001 C CNN
F 3 "https://product.tdk.com/info/en/documents/chara_sheet/FG18X7R1H103KNT06.pdf" H 7325 4150 50  0001 C CNN
F 4 "445-173172-1-ND" V 7325 4150 50  0001 C CNN "DigiKey"
	1    7325 4150
	0    1    1    0   
$EndComp
$Comp
L Device:C_Small C?
U 1 1
P 6975 5150
AR Path="/5C9A78B7" Ref="C?"  Part="1" 
AR Path="/5A35FA42/5C9A78B7" Ref="C44"  Part="1" 
F 0 "C44" V 6795 5150 39  0000 C CNN
F 1 "3.3µF" V 6855 5150 28  0000 C CNN
F 2 "ibxlib:FG14" H 6975 5150 50  0001 C CNN
F 3 "https://product.tdk.com/info/en/documents/chara_sheet/FG14X5R1H335KRT06.pdf" H 6975 5150 50  0001 C CNN
F 4 "445-173130-1-ND" V 6975 5150 50  0001 C CNN "DigiKey"
	1    6975 5150
	0    1    1    0   
$EndComp
$Comp
L Device:C_Small C?
U 1 1
P 1300 4700
AR Path="/5C9B78CC" Ref="C?"  Part="1" 
AR Path="/5A35FA42/5C9B78CC" Ref="C26"  Part="1" 
F 0 "C26" V 1120 4700 39  0000 C CNN
F 1 "470pF" V 1180 4700 28  0000 C CNN
F 2 "ibxlib:FG28" H 1300 4700 50  0001 C CNN
F 3 "https://product.tdk.com/info/en/documents/chara_sheet/FG28C0G1H471JNT06.pdf" H 1300 4700 50  0001 C CNN
F 4 "445-173500-1-ND" V 1300 4700 50  0001 C CNN "DigiKey"
	1    1300 4700
	-1   0    0    1   
$EndComp
$Comp
L Device:C_Small C?
U 1 1
P 3925 4800
AR Path="/5C9BF331" Ref="C?"  Part="1" 
AR Path="/5A35FA42/5C9BF331" Ref="C36"  Part="1" 
F 0 "C36" V 3745 4800 39  0000 C CNN
F 1 "470pF" V 3805 4800 28  0000 C CNN
F 2 "ibxlib:FG28" H 3925 4800 50  0001 C CNN
F 3 "https://product.tdk.com/info/en/documents/chara_sheet/FG28C0G1H471JNT06.pdf" H 3925 4800 50  0001 C CNN
F 4 "445-173500-1-ND" V 3925 4800 50  0001 C CNN "DigiKey"
	1    3925 4800
	-1   0    0    1   
$EndComp
$Comp
L Device:C_Small C?
U 1 1
P 6275 4900
AR Path="/5C9BF713" Ref="C?"  Part="1" 
AR Path="/5A35FA42/5C9BF713" Ref="C42"  Part="1" 
F 0 "C42" V 6095 4900 39  0000 C CNN
F 1 "470pF" V 6155 4900 28  0000 C CNN
F 2 "ibxlib:FG28" H 6275 4900 50  0001 C CNN
F 3 "https://product.tdk.com/info/en/documents/chara_sheet/FG28C0G1H471JNT06.pdf" H 6275 4900 50  0001 C CNN
F 4 "445-173500-1-ND" V 6275 4900 50  0001 C CNN "DigiKey"
	1    6275 4900
	-1   0    0    1   
$EndComp
Wire Wire Line
	9950 4750 10350 4750
Wire Wire Line
	9475 4750 9750 4750
$Comp
L Amplifier_Operational:LM6172 U14
U 1 1
P 5350 1950
F 0 "U14" H 5465 2230 50  0000 C CNN
F 1 "LM6172" H 5470 2135 50  0000 C CNN
F 2 "ibxlib:DIP-8" H 5350 1950 50  0001 C CNN
F 3 "http://www.ti.com/lit/ds/symlink/lm6172.pdf" H 5350 1950 50  0001 C CNN
F 4 "LM6172IN/NOPB-ND" H 5350 1950 50  0001 C CNN "DigiKey"
	1    5350 1950
	1    0    0    -1  
$EndComp
$Comp
L Amplifier_Operational:LM6172 U12
U 3 1
P 2225 4450
F 0 "U12" H 2275 4325 50  0000 L CNN
F 1 "LM6172" H 2255 4250 50  0000 L CNN
F 2 "ibxlib:DIP-8" H 2225 4450 50  0001 C CNN
F 3 "http://www.ti.com/lit/ds/symlink/lm6172.pdf" H 2225 4450 50  0001 C CNN
	3    2225 4450
	1    0    0    -1  
$EndComp
$Comp
L Amplifier_Operational:LM6172 U12
U 1 1
P 2225 4450
F 0 "U12" H 2410 4665 50  0000 C CNN
F 1 "LM6172" H 2405 4590 50  0000 C CNN
F 2 "ibxlib:DIP-8" H 2225 4450 50  0001 C CNN
F 3 "http://www.ti.com/lit/ds/symlink/lm6172.pdf" H 2225 4450 50  0001 C CNN
F 4 "LM6172IN/NOPB-ND" H 2225 4450 50  0001 C CNN "DigiKey"
	1    2225 4450
	1    0    0    -1  
$EndComp
$Comp
L Amplifier_Operational:LM6172 U15
U 1 1
P 7250 4650
F 0 "U15" H 7435 4865 50  0000 C CNN
F 1 "AD826" H 7430 4790 50  0000 C CNN
F 2 "ibxlib:DIP-8" H 7250 4650 50  0001 C CNN
F 3 "https://www.analog.com/media/en/technical-documentation/data-sheets/AD826.pdf" H 7250 4650 50  0001 C CNN
F 4 "AD826ANZ-ND" H 7250 4650 50  0001 C CNN "DigiKey"
	1    7250 4650
	1    0    0    -1  
$EndComp
$Comp
L Amplifier_Operational:LM6172 U15
U 3 1
P 7250 4650
F 0 "U15" H 7325 4505 50  0000 L CNN
F 1 "AD826" H 7208 4605 50  0001 L CNN
F 2 "ibxlib:DIP-8" H 7250 4650 50  0001 C CNN
F 3 "https://www.analog.com/media/en/technical-documentation/data-sheets/AD826.pdf" H 7250 4650 50  0001 C CNN
	3    7250 4650
	1    0    0    -1  
$EndComp
$Comp
L Device:R_Small R?
U 1 1
P 4450 2050
AR Path="/5CA1532D" Ref="R?"  Part="1" 
AR Path="/5A35FA42/5CA1532D" Ref="R25"  Part="1" 
F 0 "R25" V 4370 2050 50  0000 C CNN
F 1 "8k2" V 4450 2050 35  0000 C CNN
F 2 "ibxlib:Resistor" H 4450 2050 50  0001 C CNN
F 3 "http://www.vishay.com/docs/28724/mrs16m25.pdf" H 4450 2050 50  0001 C CNN
F 4 "BC4264CT-ND" V 4450 2050 50  0001 C CNN "DigiKey"
	1    4450 2050
	0    1    1    0   
$EndComp
$Comp
L Device:R_Small R?
U 1 1
P 1025 4350
AR Path="/5CA1594E" Ref="R?"  Part="1" 
AR Path="/5A35FA42/5CA1594E" Ref="R20"  Part="1" 
F 0 "R20" V 945 4350 50  0000 C CNN
F 1 "8k2" V 1025 4350 35  0000 C CNN
F 2 "ibxlib:Resistor" H 1025 4350 50  0001 C CNN
F 3 "http://www.vishay.com/docs/28724/mrs16m25.pdf" H 1025 4350 50  0001 C CNN
F 4 "BC4264CT-ND" V 1025 4350 50  0001 C CNN "DigiKey"
	1    1025 4350
	0    1    1    0   
$EndComp
$Comp
L Device:R_Small R?
U 1 1
P 3650 4450
AR Path="/5CA15AAE" Ref="R?"  Part="1" 
AR Path="/5A35FA42/5CA15AAE" Ref="R24"  Part="1" 
F 0 "R24" V 3570 4450 50  0000 C CNN
F 1 "8k2" V 3650 4450 35  0000 C CNN
F 2 "ibxlib:Resistor" H 3650 4450 50  0001 C CNN
F 3 "http://www.vishay.com/docs/28724/mrs16m25.pdf" H 3650 4450 50  0001 C CNN
F 4 "BC4264CT-ND" V 3650 4450 50  0001 C CNN "DigiKey"
	1    3650 4450
	0    1    1    0   
$EndComp
$Comp
L Device:R_Small R?
U 1 1
P 6000 4550
AR Path="/5CA15BB4" Ref="R?"  Part="1" 
AR Path="/5A35FA42/5CA15BB4" Ref="R29"  Part="1" 
F 0 "R29" V 5920 4550 50  0000 C CNN
F 1 "8k2" V 6000 4550 35  0000 C CNN
F 2 "ibxlib:Resistor" H 6000 4550 50  0001 C CNN
F 3 "http://www.vishay.com/docs/28724/mrs16m25.pdf" H 6000 4550 50  0001 C CNN
F 4 "BC4264CT-ND" V 6000 4550 50  0001 C CNN "DigiKey"
	1    6000 4550
	0    1    1    0   
$EndComp
$Comp
L Device:R_Small R?
U 1 1
P 7450 1950
AR Path="/5CA167D8" Ref="R?"  Part="1" 
AR Path="/5A35FA42/5CA167D8" Ref="R30"  Part="1" 
F 0 "R30" V 7370 1950 50  0000 C CNN
F 1 "47k" V 7450 1950 35  0000 C CNN
F 2 "ibxlib:Resistor" H 7450 1950 50  0001 C CNN
F 3 "http://www.vishay.com/docs/28724/mrs16m25.pdf" H 7450 1950 50  0001 C CNN
F 4 "BC4178CT-ND" V 7450 1950 50  0001 C CNN "DigiKey"
	1    7450 1950
	0    1    1    0   
$EndComp
$Comp
L Device:R_Small R?
U 1 1
P 2700 5100
AR Path="/5CA16912" Ref="R?"  Part="1" 
AR Path="/5A35FA42/5CA16912" Ref="R22"  Part="1" 
F 0 "R22" V 2620 5100 50  0000 C CNN
F 1 "20k" V 2700 5100 35  0000 C CNN
F 2 "ibxlib:Resistor" H 2700 5100 50  0001 C CNN
F 3 "http://www.vishay.com/docs/28724/mrs16m25.pdf" H 2700 5100 50  0001 C CNN
F 4 "PPC20.0KZCT-ND" V 2700 5100 50  0001 C CNN "DigiKey"
	1    2700 5100
	-1   0    0    1   
$EndComp
$Comp
L Device:R_Small R?
U 1 1
P 2700 5600
AR Path="/5CA16A9A" Ref="R?"  Part="1" 
AR Path="/5A35FA42/5CA16A9A" Ref="R23"  Part="1" 
F 0 "R23" V 2620 5600 50  0000 C CNN
F 1 "15k" V 2700 5600 35  0000 C CNN
F 2 "ibxlib:Resistor" H 2700 5600 50  0001 C CNN
F 3 "http://www.vishay.com/docs/28724/mrs16m25.pdf" H 2700 5600 50  0001 C CNN
F 4 "BC4005CT-ND" V 2700 5600 50  0001 C CNN "DigiKey"
	1    2700 5600
	-1   0    0    1   
$EndComp
$Comp
L Device:R_Small R?
U 1 1
P 9850 4750
AR Path="/5CA16B6A" Ref="R?"  Part="1" 
AR Path="/5A35FA42/5CA16B6A" Ref="R33"  Part="1" 
F 0 "R33" V 9770 4750 50  0000 C CNN
F 1 "4k7" V 9850 4750 35  0000 C CNN
F 2 "ibxlib:Resistor" H 9850 4750 50  0001 C CNN
F 3 "http://www.vishay.com/docs/28724/mrs16m25.pdf" H 9850 4750 50  0001 C CNN
F 4 "BC4176CT-ND" V 9850 4750 50  0001 C CNN "DigiKey"
	1    9850 4750
	0    1    1    0   
$EndComp
$Comp
L Device:R_Small R?
U 1 1
P 5000 4875
AR Path="/5CA65CEE" Ref="R?"  Part="1" 
AR Path="/5A35FA42/5CA65CEE" Ref="R26"  Part="1" 
F 0 "R26" V 4920 4875 50  0000 C CNN
F 1 "20k" V 5000 4875 35  0000 C CNN
F 2 "ibxlib:Resistor" H 5000 4875 50  0001 C CNN
F 3 "http://www.vishay.com/docs/28724/mrs16m25.pdf" H 5000 4875 50  0001 C CNN
F 4 "PPC20.0KZCT-ND" V 5000 4875 50  0001 C CNN "DigiKey"
	1    5000 4875
	-1   0    0    1   
$EndComp
$Comp
L Device:R_Small R?
U 1 1
P 7725 5300
AR Path="/5CA660D0" Ref="R?"  Part="1" 
AR Path="/5A35FA42/5CA660D0" Ref="R31"  Part="1" 
F 0 "R31" V 7645 5300 50  0000 C CNN
F 1 "20k" V 7725 5300 35  0000 C CNN
F 2 "ibxlib:Resistor" H 7725 5300 50  0001 C CNN
F 3 "http://www.vishay.com/docs/28724/mrs16m25.pdf" H 7725 5300 50  0001 C CNN
F 4 "PPC20.0KZCT-ND" V 7725 5300 50  0001 C CNN "DigiKey"
	1    7725 5300
	-1   0    0    1   
$EndComp
$Comp
L Device:R_Small R?
U 1 1
P 5000 5375
AR Path="/5CA6D5F5" Ref="R?"  Part="1" 
AR Path="/5A35FA42/5CA6D5F5" Ref="R27"  Part="1" 
F 0 "R27" V 4920 5375 50  0000 C CNN
F 1 "15k" V 5000 5375 35  0000 C CNN
F 2 "ibxlib:Resistor" H 5000 5375 50  0001 C CNN
F 3 "http://www.vishay.com/docs/28724/mrs16m25.pdf" H 5000 5375 50  0001 C CNN
F 4 "BC4005CT-ND" V 5000 5375 50  0001 C CNN "DigiKey"
	1    5000 5375
	-1   0    0    1   
$EndComp
$Comp
L Device:R_Small R?
U 1 1
P 7725 5800
AR Path="/5CA6DABA" Ref="R?"  Part="1" 
AR Path="/5A35FA42/5CA6DABA" Ref="R32"  Part="1" 
F 0 "R32" V 7645 5800 50  0000 C CNN
F 1 "15k" V 7725 5800 35  0000 C CNN
F 2 "ibxlib:Resistor" H 7725 5800 50  0001 C CNN
F 3 "http://www.vishay.com/docs/28724/mrs16m25.pdf" H 7725 5800 50  0001 C CNN
F 4 "BC4005CT-ND" V 7725 5800 50  0001 C CNN "DigiKey"
	1    7725 5800
	-1   0    0    1   
$EndComp
$Comp
L Device:R_Small R?
U 1 1
P 5250 975
AR Path="/5CA166B2" Ref="R?"  Part="1" 
AR Path="/5A35FA42/5CA166B2" Ref="R28"  Part="1" 
F 0 "R28" V 5170 975 50  0000 C CNN
F 1 "10k" V 5250 975 35  0000 C CNN
F 2 "ibxlib:Resistor" H 5250 975 50  0001 C CNN
F 3 "http://www.vishay.com/docs/28724/mrs16m25.pdf" H 5250 975 50  0001 C CNN
F 4 "PPC10.0KZCT-ND" V 5250 975 50  0001 C CNN "DigiKey"
	1    5250 975 
	0    1    1    0   
$EndComp
Wire Wire Line
	5350 975  5800 975 
Wire Wire Line
	5150 975  4725 975 
$EndSCHEMATC
